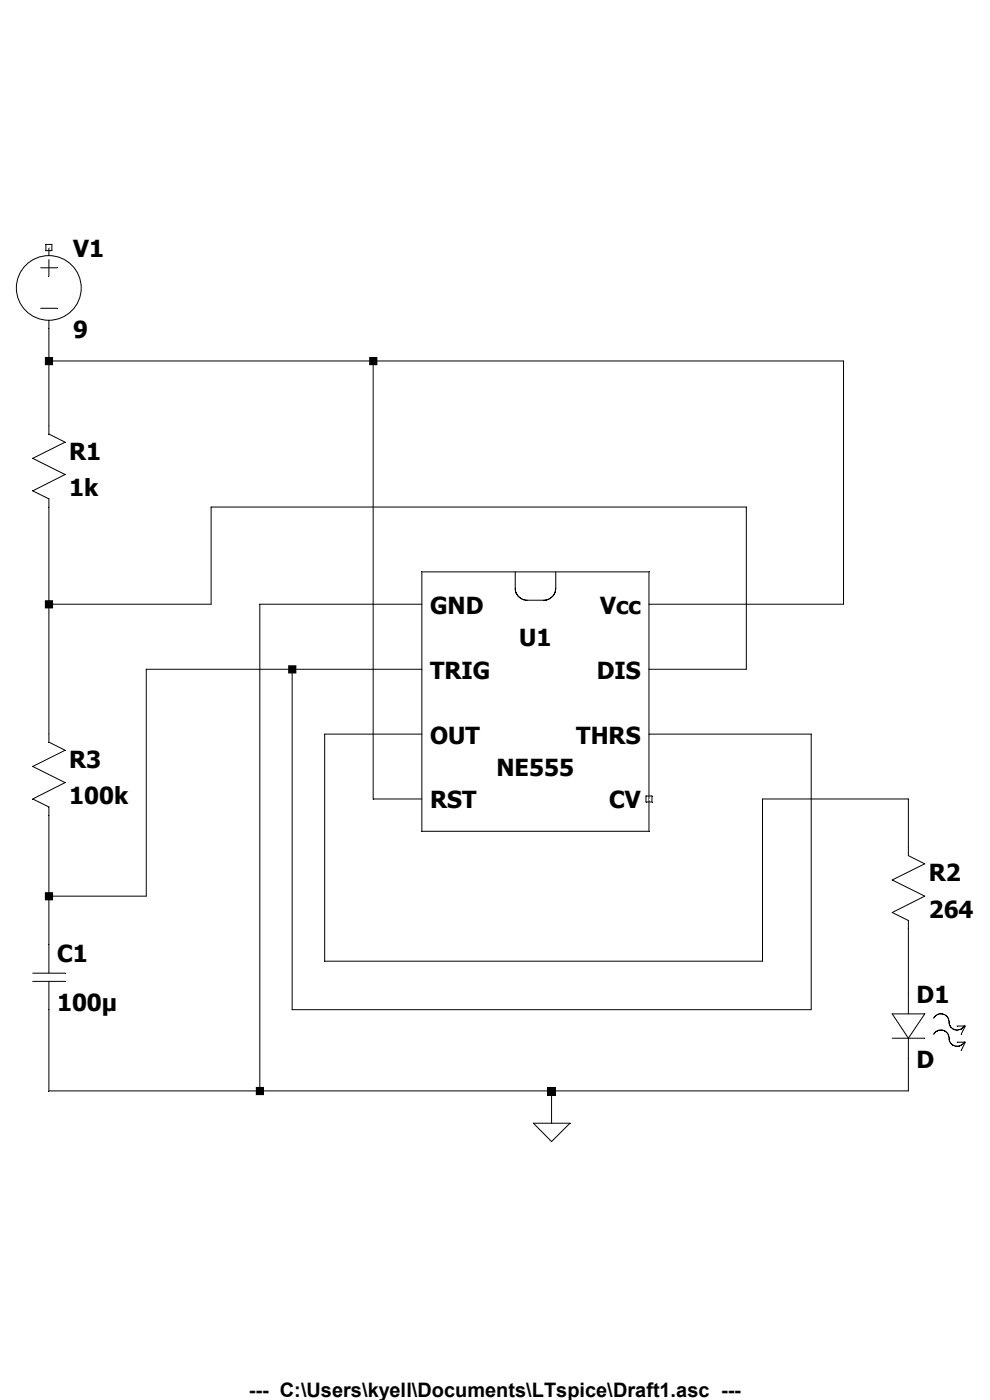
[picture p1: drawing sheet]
<svg xmlns="http://www.w3.org/2000/svg" width="210mm" height="297mm" viewBox="0 0 210 297" stroke-linecap="round" stroke-linejoin="round" font-family="sans-serif">
<g fill="none" stroke="#000" stroke-width=".21">
<path d="M8.6 56.8h3.5M9.7 51.9h1.3v1.3h-1.3zM10.4 52.5v1.7M10.4 55.1v3.4M8.6 65.4h3.5M10.4 68v1.7"/>
<circle cx="10.4" cy="61.1" r="6.9"/>
</g>
<path d="M89.5 121.3h48.2v55.1h-48.2z" fill="#fff"/>
<path d="M89.5 121.3h48.2v55.1h-48.2zM109.3 121.3v4.1a2.76 2.76 0 0 0 2.1 1.9h4.2l.7-.1 .6-.5a2.35 2.35 0 0 0 1-1.8v-3.6M137 168.9h1.3v1.2h-1.3z" fill="none" stroke="#000" stroke-width=".21"/>
<g fill="none" stroke="#000" stroke-width=".21">
<path d="M10.4 69.7v22.4l3.4 1.7-6.9 3.4 6.9 3.5-6.9 3.4 3.5 1.7v51.6l3.4 1.8-6.9 3.4 6.9 3.4-6.9 3.5 3.5 1.7v35.3M10.4 76.6h168.5v51.6h-41.2M79.2 76.6v92.9h10.3M10.4 128.2h34.4v-20.6h113.5v34.4h-20.6M89.5 128.2h-34.4v103.2M62 142v72.2h110.1v-58.5h-34.4M89.5 155.7h-20.6v48.2h92.9v-34.4h30.9v12l3.5 1.8-6.9 3.4 6.9 3.4-6.9 3.5 3.4 1.7v19.8M89.5 142h-58.5v48.1h-20.6M6.9 206.5h6.9M6.9 208.2h6.9M10.4 208.2v23.2h182.3v-11.1M189.3 215.1h6.9l-3.5 5.2z"/>
<path d="M198.1 216a1.78 1.78 0 0 1 2.1-.8 1.78 1.78 0 0 1 1.2 2 1.72 1.72 0 0 0 1.5 1.3 1.72 1.72 0 0 0 1.7-.9M198.1 219.5a1.78 1.78 0 0 1 2.2-.9 1.78 1.78 0 0 1 1.1 2.1 1.73 1.73 0 0 0 1.5 1.3 1.73 1.73 0 0 0 1.7-1M203 217.7h1.8l-.9 1.7M113.2 238.3h7.7l-3.9 3.9zM117 231.4v6.9M189.3 220.3h6.9M203 221.1h1.8l-.9 1.7"/>
</g>
<path d="M116.2 230.6h1.7v1.7h-1.7z" fill="#000"/>
<path d="M9.5 75.7h1.8v1.8h-1.8zM9.5 127.3h1.8v1.8h-1.8zM9.5 189.3h1.8v1.7h-1.8zM54.3 230.6h1.7v1.7h-1.7zM61.1 141.1h1.8v1.8h-1.8zM78.3 75.7h1.8v1.8h-1.8z" fill-rule="evenodd" fill="#000"/>
<g font-size="5">
<text x="15.5" y="54.5">V1</text>
<text x="15.5" y="71.7">9</text>
<text x="14.7" y="97.5">R1</text>
<text x="14.7" y="105.2">1k</text>
<text x="91.2" y="130.2">GND</text>
<text x="127.3" y="130.2">Vcc</text>
<text x="110.2" y="137.1">U1</text>
<text x="91.2" y="144">TRIG</text>
<text x="126.6" y="144">DIS</text>
<text x="91.2" y="157.7">OUT</text>
<text x="122.3" y="157.7">THRS</text>
<text x="14.7" y="162.9">R3</text>
<text x="105.3" y="164.6">NE555</text>
<text x="14.7" y="170.6">100k</text>
<text x="91.2" y="171.5">RST</text>
<text x="129.2" y="171.5">CV</text>
<text x="197" y="186.9">R2</text>
<text x="197" y="194.7">264</text>
<text x="12.1" y="204.2">C1</text>
<text x="12.1" y="214.5">100µ</text>
<text x="194.4" y="212.8">D1</text>
<text x="194.4" y="226.5">D</text>
</g>
<text font-size="4.2" x="52.8" y="296.3">--- C:\Users\kyell\Documents\LTspice\Draft1.asc ---</text>
</svg>
